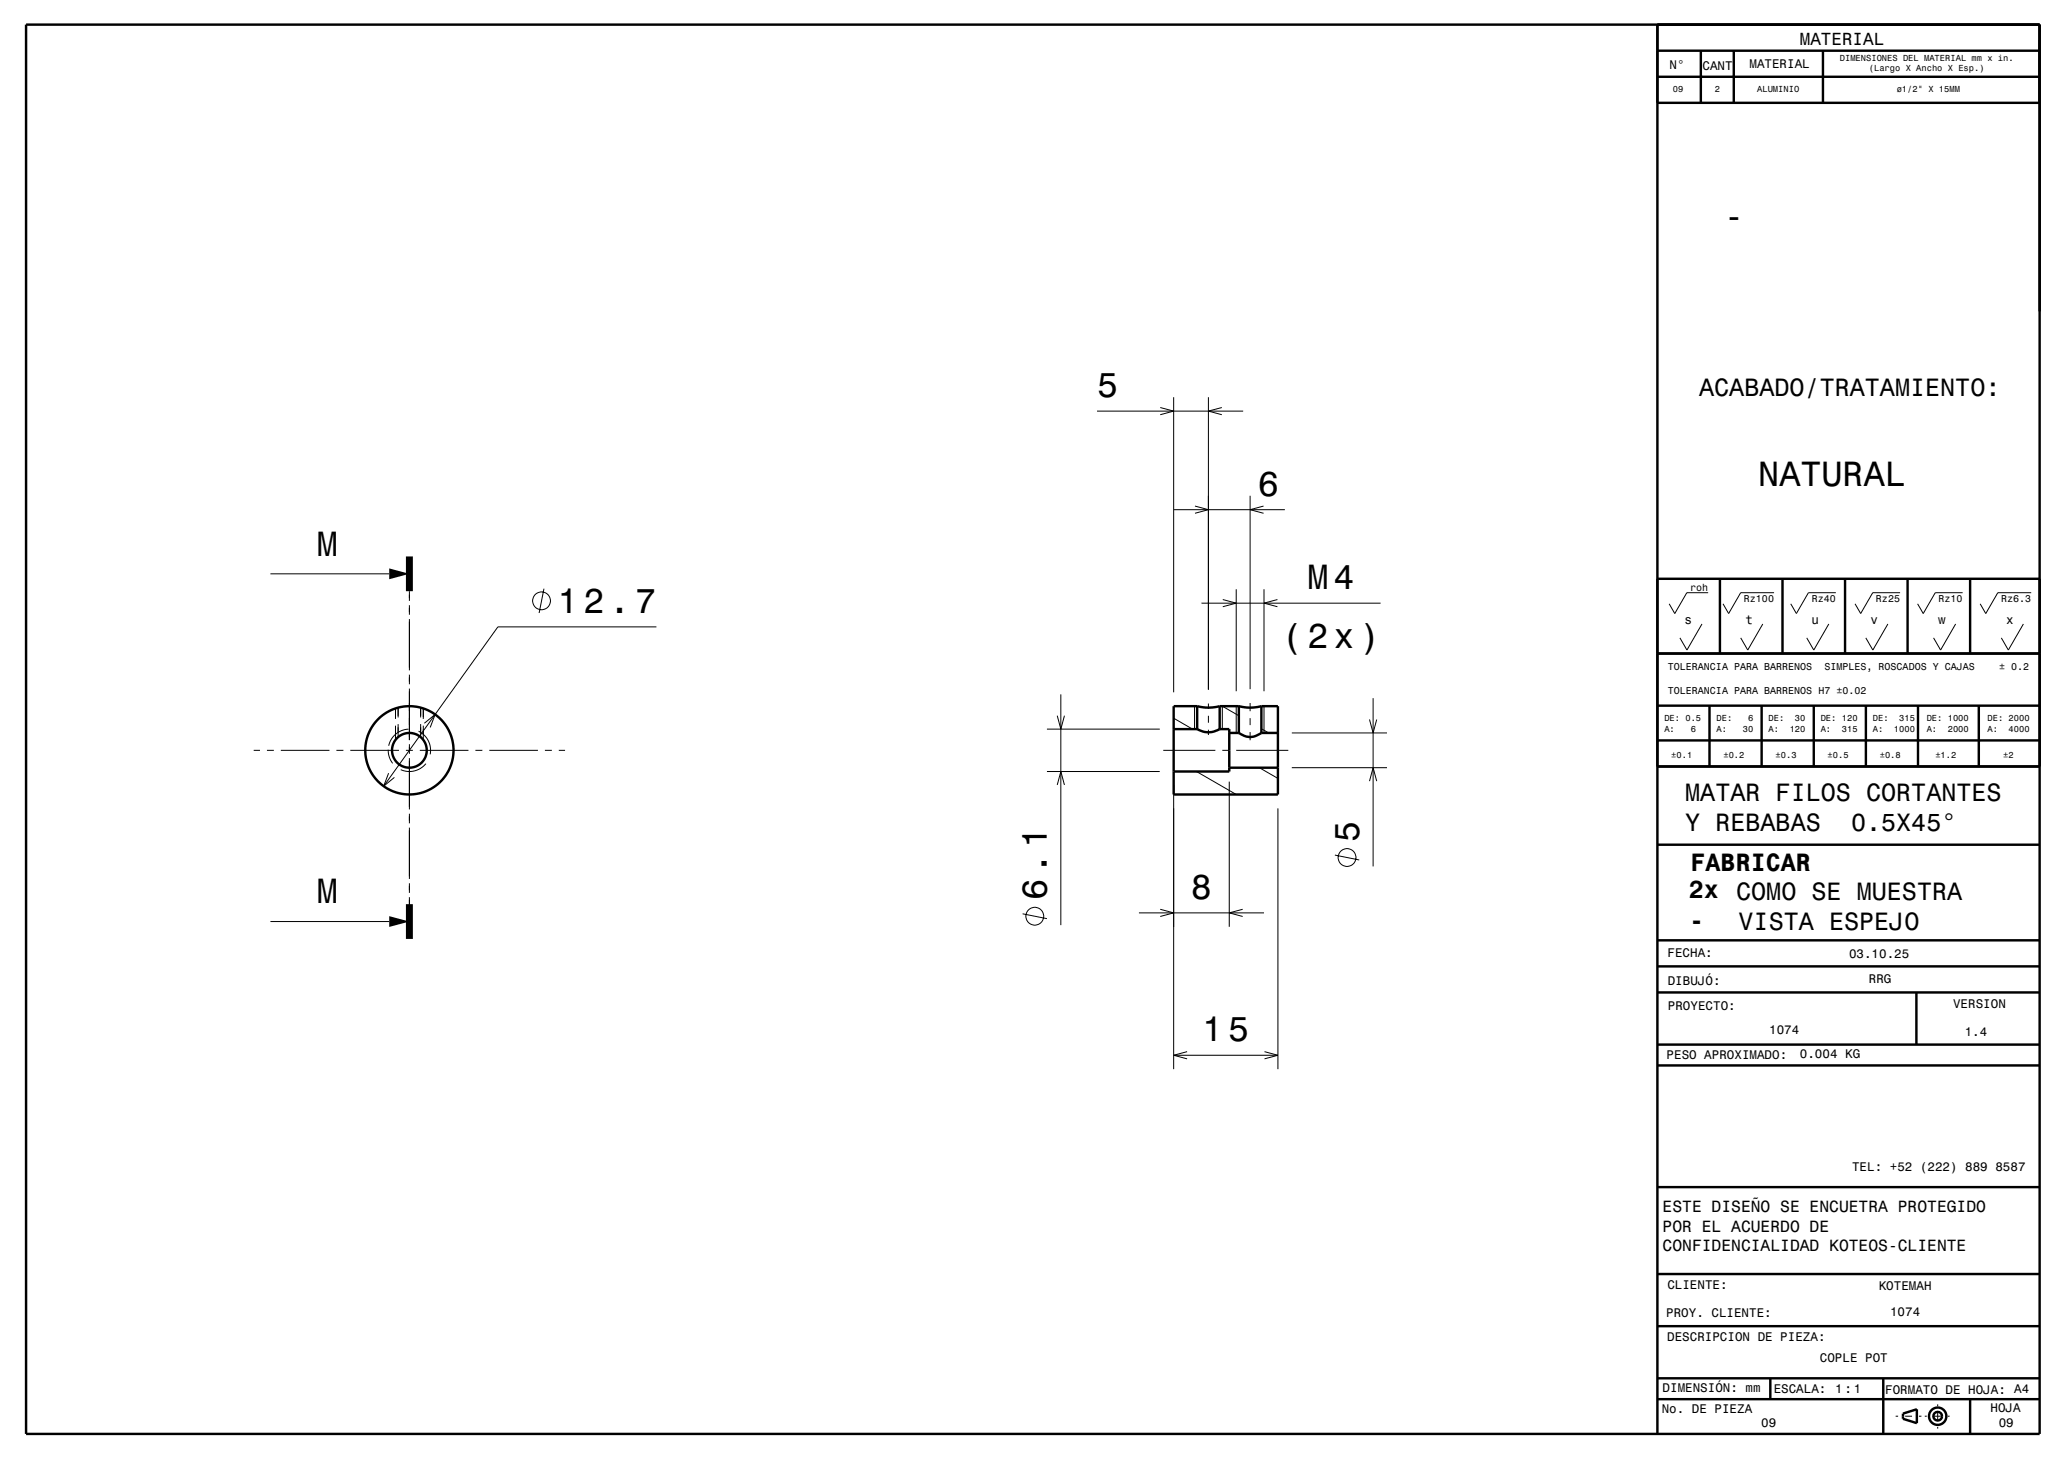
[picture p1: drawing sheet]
<svg xmlns="http://www.w3.org/2000/svg" width="297mm" height="210mm" viewBox="0 0 297 210" stroke-linecap="round" stroke-linejoin="round" font-family="sans-serif">
<g fill="none" stroke="#000" stroke-width=".14">
<path d="M157.9 59.1h21M167 58.6l1.9 .5-1.9 .6M168.9 57.1v42.5M173.9 57.1v42.1M175.8 58.6l-1.9 .5 1.9 .6M168.9 73.3h16M172 72.8l1.9 .5-1.9 .5M179.9 71.3v27.8M181.8 72.8l-1.9 .5 1.9 .5M38.9 82.5h17.1M58.9 85v1.4M58.9 87v1.4"/>
<path d="M58.9 89v7.4M58.9 97v1.4M58.9 99v7.5M78.3 84.7l-.7 3.5M94.5 90.2h-22.9l-16.4 22.9M152.7 99.9v33.2M172.9 86.8h25.8M176 86.2l1.9 .6-1.9 .5M177.9 84.8v14.6M181.9 84.8v14.6M183.8 86.2l-1.9 .6 1.9 .5M244.9 89.8l-2.2 3.7-1-1.7"/>
<path d="M245.8 85.3h-3.1l-1.7 3-.8-1.4M253.7 89.8l-2.2 3.7-1-1.7M255.3 85.3h-4.8l-1.8 3-.8-1.4M263.2 89.8l-2.2 3.7-1-1.7M264.2 85.3h-4l-1.7 3-.8-1.4M271.7 89.8l-2.2 3.7-1-1.7M273.4 85.3h-3.9l-1.8 3-.8-1.4M281.4 89.8l-2.2 3.7-1-1.7M282.4 85.3h-3.9l-1.8 3-.8-1.4M291.2 89.8l-2.2 3.7-1-1.7M292.3 85.3h-4.8l-1.8 3-.8-1.4M36.5 107.9h.9"/>
<path d="M38.4 107.9h1M40.4 107.9h7M48.4 107.9h1M50.4 107.9h7M55.9 107.8a3 3 0 0 0 .6 2M55.9 111.2l-.7 1.9 1.6-1.3M56.9 101.9v1.5M56.9 104.4v2M57.3 101.8v1.4M57.3 104.2v1.8M58.4 107.9h1M58.8 104.9a3.1 3.1 0 0 0-2.9 2.4"/>
<path d="M58.9 107v1.4M58.9 109v7.4M58.9 117v1.4M58.9 119v7.4M60.2 105.2a3 3 0 0 1 1.7 3.3M60.4 107.9h7M60.5 101.8v1.4M60.5 104.2v1.8M60.9 101.9v1.5M60.9 104.4v2M61.1 104l1.5-1.2-.7 1.8M61.3 109.8a3 3 0 0 1-3.6 .9"/>
<path d="M68.4 107.9h1M70.4 107.9h7M78.4 107.9h1M80.4 107.9h.9M150.7 111h16.2M150.7 104.9h16.2M152.1 112.9l.6-1.9 .5 1.9M152.1 102.9l.6 2 .5-2M167.4 107.9h7.5M168.9 103.3l2.7 1.6M168.9 113v40.8M171.9 101.6v3.3"/>
<path d="M172.2 111l5.7 3.3M173.9 101.2v.8M173.9 103v1M173.9 105v.7M175.9 107.9h1M176.9 112.4v20.9M177.9 101.6v3.8M177.9 107.9h7.5M178.3 102.9l-2.4-1.3v3.3M179.9 101.1v1.2M179.9 103.3v1M179.9 105.3v1.2"/>
<path d="M181.2 110.4l2.7 1.6M181.5 104.8l1.1 .6M181.9 101.6v3.8M183.9 116.3v37.5M185.9 110.4h13.7M185.9 105.4h13.7M197.1 112.4l.5-2 .5 2M197.1 103.5l.5 1.9 .5-1.9M197.6 100.4v24.2M38.9 132.6h17.1M58.9 127v1.4M58.9 129v1.3"/>
<path d="M147.2 131.4l3.5 .7M163.9 131.3h18M167 130.8l1.9 .5-1.9 .5M178.8 130.8l-1.9 .5 1.9 .5M192.1 123l3.5 .7M168.9 151.8h15M170.8 151.3l-1.9 .5 1.9 .5M182 151.3l1.9 .5-1.9 .5M272.8 203.7h.3M274.1 203.7h1M276.1 203.7h.4M277 203.7h.3"/>
<path d="M278.3 203.7h1M278.8 202v.2M278.8 203.2v1M278.8 205.2v.3M280.3 203.7h.2"/>
<circle cx="77.9" cy="86.4" r="1.28"/>
<circle cx="148.9" cy="131.8" r="1.28"/>
<circle cx="193.8" cy="123.3" r="1.28"/>
</g>
<g fill="none" stroke="#000" stroke-width=".35">
<path d="M3.8 3.5h289.7v202.8h-289.7zM238.5 3.5v202.8M238.5 11h55M238.5 7.3h55M244.7 7.3v7.5M249.5 7.3v7.5M262.3 7.3v7.5M293.5 7.3v7.5h-55M293.5 3.5v3.8M238.5 94h55M238.5 83.3h55M247.5 83.3v10.7"/>
<path d="M256.5 83.3v10.7M265.5 83.3v10.7M274.5 83.3v10.7M283.5 83.3v10.7M168.9 104.9h3.4M172.3 101.6l1.4 .2 1.8-.2M172.3 104.9a3.1 3.1 0 0 0 3.2 0M172.3 104.9v-3.3h-3.4v12.7h15v-12.7h-2.4v3.8M175.5 104.9h1.4v6.1h-8M175.5 104.9v-3.3h2.8v3.8M176.9 110.4h7M176.9 105.4h1.4"/>
<path d="M178.3 101.6l1.4 .2 1.8-.2M178.3 105.4a2.5 2.5 0 0 0 3.2 0M181.5 105.4h2.4M238.5 110.3h55M238.5 101.5h55M238.5 106.5h55M246 101.5v8.8M253.5 101.5v8.8M261 101.5v8.8M268.5 101.5v8.8M276 101.5v8.8M284.7 101.5v8.8"/>
<path d="M238.5 135.3h55M238.5 139h55M238.5 121.5h55M238.5 142.8h55M238.5 153.3h55M238.5 150.3h55M275.8 142.8v7.5M238.5 170.8h55M238.5 198.3h55M238.5 190.8h55M238.5 183.3h55M254.7 198.3v3"/>
<path d="M271 198.3v8M238.5 201.3h55M273.8 203.3l2-.6v2l-2-.6zM283.5 201.3v5"/>
<circle cx="58.9" cy="107.9" r="2.5"/>
<circle cx="58.9" cy="107.9" r="6.4"/>
<circle cx="278.8" cy="203.7" r="1.25"/>
<circle cx="278.8" cy="203.7" r=".63"/>
</g>
<path d="M58.9 80v5M58.9 130.1v5" fill="none" stroke="#000" stroke-width="1" stroke-linecap="butt"/>
<g fill="#000">
<path d="M56 81.8l2.9 .7-2.9 .8z" fill-rule="evenodd"/>
<path d="M56 131.8l2.9 .8-2.9 .7z" fill-rule="evenodd"/>
</g>
<g font-size="5">
<text x="248" y="32.9">-</text>
<text x="157.9" y="57.1">5</text>
<text x="181" y="71.3">6</text>
<text x="253" y="69.9">NATURAL</text>
<text x="45.6" y="79.9">M</text>
<text x="80.2" y="88.2">12.7</text>
<text x="188.2" y="84.8">M4</text>
<text x="184.4" y="93.3">(2x)</text>
<text x="195.6" y="121.1" transform="rotate(-90 195.6 121.1)">5</text>
<text x="45.6" y="129.9">M</text>
<text x="150.7" y="129.5" transform="rotate(-90 150.7 129.5)">6.1</text>
<text x="171.4" y="129.3">8</text>
<text x="173" y="149.8">15</text>
</g>
<g font-size="3.6">
<text x="244.5" y="57">ACABADO/TRATAMIENTO:</text>
<text x="242.5" y="115.2">MATAR FILOS CORTANTES</text>
<text x="242.5" y="119.5">Y REBABAS</text>
<text x="266.4" y="119.5">0.5X45°</text>
<text x="243.3" y="125.2">FABRICAR</text>
<text x="243" y="129.2">2x COMO SE MUESTRA</text>
<text x="243.1" y="133.7">-</text>
<text x="250.2" y="133.7">VISTA ESPEJO</text>
</g>
<text font-size="2.5" x="259" y="6.5">MATERIAL</text>
<g font-size="2.3">
<text x="239.2" y="174.4">ESTE DISEÑO SE ENCUETRA PROTEGIDO</text>
<text x="239.2" y="177.2">POR EL ACUERDO DE</text>
<text x="239.2" y="180">CONFIDENCIALIDAD KOTEOS-CLIENTE</text>
</g>
<g font-size="1.8">
<text x="240.2" y="9.9">N°</text>
<text x="245" y="10">CANT</text>
<text x="251.7" y="9.8">MATERIAL</text>
<text x="242.4" y="89.8">s</text>
<text x="251.2" y="89.8">t</text>
<text x="260.7" y="89.8">u</text>
<text x="269.2" y="89.8">v</text>
<text x="278.9" y="89.8">w</text>
<text x="288.7" y="89.8">x</text>
<text x="240" y="137.7">FECHA:</text>
<text x="266.1" y="137.8">03.10.25</text>
<text x="240" y="141.6">DIBUJÓ:</text>
<text x="268.9" y="141.5">RRG</text>
<text x="240" y="145.2">PROYECTO:</text>
<text x="254.6" y="148.7">1074</text>
<text x="281" y="145">VERSION</text>
<text x="282.7" y="149">1.4</text>
<text x="239.8" y="152.3">PESO APROXIMADO:</text>
<text x="259" y="152.2">0.004 KG</text>
<text x="266.5" y="168.4">TEL: +52 (222) 889 8587</text>
<text x="239.9" y="185.4">CLIENTE:</text>
<text x="270.3" y="185.5">KOTEMAH</text>
<text x="239.8" y="189.4">PROY. CLIENTE:</text>
<text x="272" y="189.4">1074</text>
<text x="239.9" y="192.9">DESCRIPCION DE PIEZA:</text>
<text x="261.9" y="195.9">COPLE POT</text>
<text x="239.1" y="203.2">No. DE PIEZA</text>
<text x="239.2" y="200.3">DIMENSIÓN: mm</text>
<text x="255.2" y="200.3">ESCALA:</text>
<text x="264.1" y="200.4">1:1</text>
<text x="271.3" y="200.5">FORMATO DE HOJA: A4</text>
<text x="286.4" y="203">HOJA</text>
<text x="253.4" y="205.3">09</text>
<text x="287.6" y="205.3">09</text>
</g>
<g font-size="1.4">
<text x="243.2" y="85">roh</text>
<text x="250.9" y="86.6">Rz100</text>
<text x="260.7" y="86.6">Rz40</text>
<text x="269.9" y="86.6">Rz25</text>
<text x="278.9" y="86.6">Rz10</text>
<text x="287.9" y="86.6">Rz6.3</text>
<text x="240" y="96.4">TOLERANCIA PARA BARRENOS</text>
<text x="240" y="99.8">TOLERANCIA PARA BARRENOS H7 ±0.02</text>
<text x="262.5" y="96.4">SIMPLES, ROSCADOS Y CAJAS</text>
<text x="287.6" y="96.4">± 0.2</text>
</g>
<g font-size="1.3">
<text x="264.7" y="8.8">DIMENSIONES DEL MATERIAL mm x in.</text>
<text x="268.9" y="10.3">(Largo X Ancho X Esp.)</text>
<text x="240.7" y="13.3">09</text>
<text x="246.7" y="13.3">2</text>
<text x="252.8" y="13.3">ALUMINIO</text>
<text x="272.9" y="13.2">ø1/2&quot; X 15MM</text>
<text x="239.5" y="103.7">DE: 0.5</text>
<text x="239.5" y="105.2">A:</text>
<text x="243.3" y="105.2">6</text>
<text x="247" y="103.7">DE:</text>
<text x="247" y="105.2">A:</text>
<text x="250.8" y="105.2">30</text>
<text x="251.5" y="103.7">6</text>
<text x="254.5" y="103.7">DE:</text>
<text x="254.5" y="105.2">A:</text>
<text x="257.5" y="105.2">120</text>
<text x="258.3" y="103.7">30</text>
<text x="262" y="103.7">DE: 120</text>
<text x="262" y="105.2">A:</text>
<text x="265" y="105.2">315</text>
<text x="269.5" y="103.7">DE:</text>
<text x="269.5" y="105.2">A:</text>
<text x="272.5" y="105.2">1000</text>
<text x="273.3" y="103.7">315</text>
<text x="277.2" y="103.7">DE: 1000</text>
<text x="277.2" y="105.2">A:</text>
<text x="280.3" y="105.2">2000</text>
<text x="286" y="103.7">DE: 2000</text>
<text x="286" y="105.2">A:</text>
<text x="289" y="105.2">4000</text>
<text x="240.5" y="109">±0.1</text>
<text x="248" y="109">±0.2</text>
<text x="255.5" y="109">±0.3</text>
<text x="263" y="109">±0.5</text>
<text x="270.5" y="109">±0.8</text>
<text x="278.5" y="109">±1.2</text>
<text x="288.2" y="109">±2</text>
</g>
</svg>
